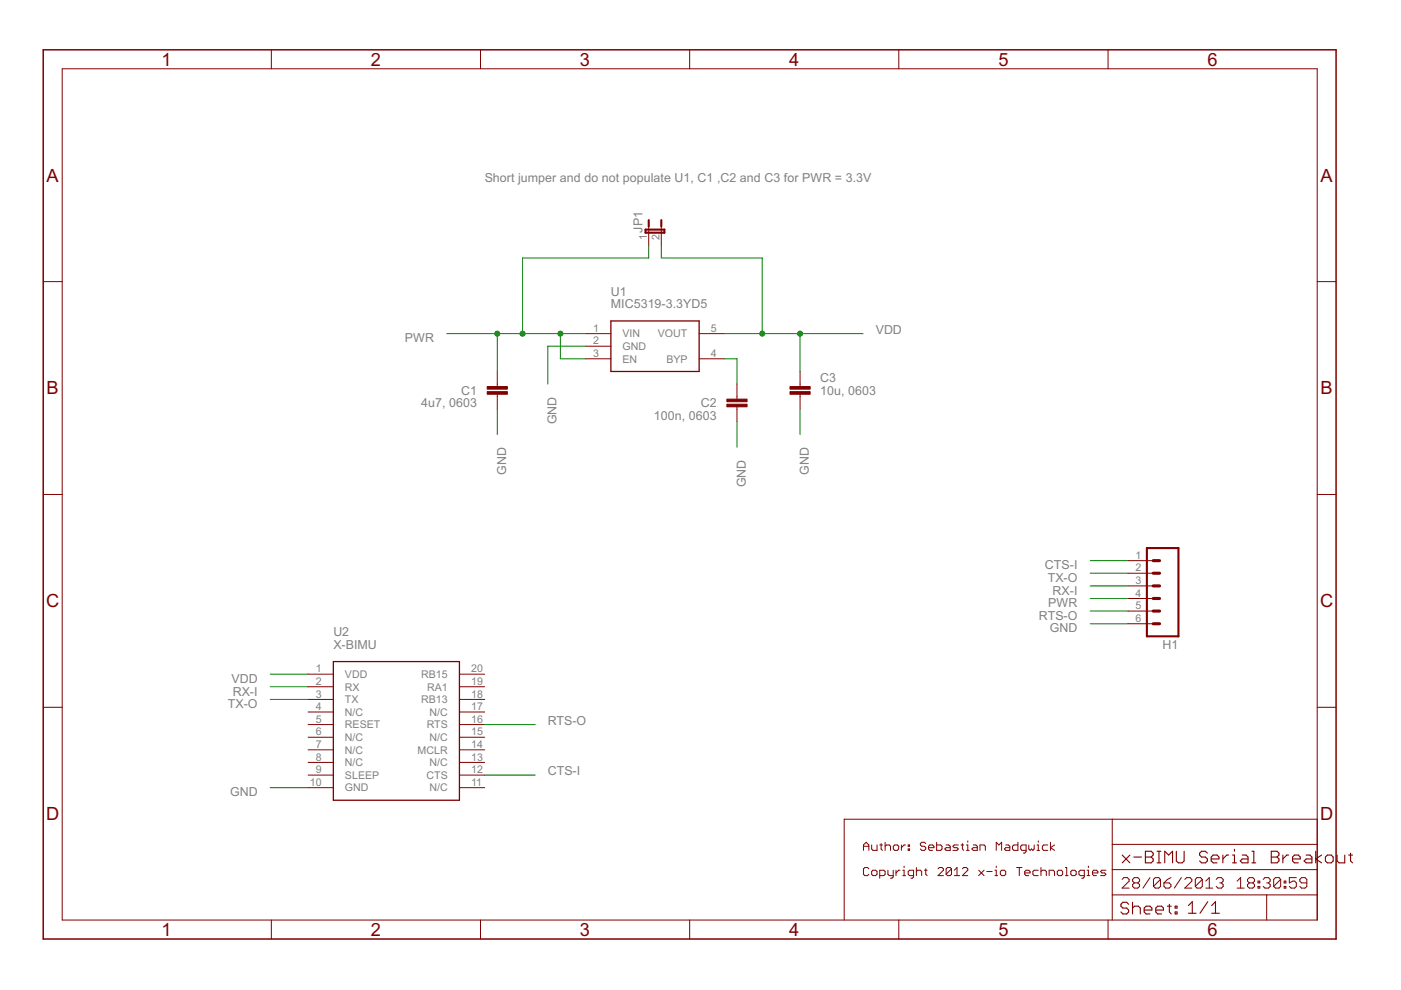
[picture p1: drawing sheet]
<?xml version="1.0" encoding="utf-8"?>
<!DOCTYPE eagle SYSTEM "eagle.dtd">
<eagle version="6.4">
<drawing>
<settings>
<setting alwaysvectorfont="no"/>
<setting verticaltext="up"/>
</settings>
<grid distance="0.1" unitdist="inch" unit="inch" style="lines" multiple="1" display="no" altdistance="0.01" altunitdist="inch" altunit="inch"/>
<schematic xreflabel="%F%N/%S.%C%R" xrefpart="/%S.%C%R">
<libraries>
<library name="SparkFun">
<symbols>
<symbol name="CAP">
<wire x1="0" y1="2.54" x2="0" y2="2.032" width="0.1524" layer="94"/>
<wire x1="0" y1="0" x2="0" y2="0.508" width="0.1524" layer="94"/>
<text x="1.524" y="2.921" size="1.778" layer="95">&gt;NAME</text>
<text x="1.524" y="-2.159" size="1.778" layer="96">&gt;VALUE</text>
<rectangle x1="-2.032" y1="0.508" x2="2.032" y2="1.016" layer="94"/>
<rectangle x1="-2.032" y1="1.524" x2="2.032" y2="2.032" layer="94"/>
<pin name="1" x="0" y="5.08" visible="off" length="short" direction="pas" swaplevel="1" rot="R270"/>
<pin name="2" x="0" y="-2.54" visible="off" length="short" direction="pas" swaplevel="1" rot="R90"/>
</symbol>
<symbol name="M06">
<wire x1="1.27" y1="-7.62" x2="-5.08" y2="-7.62" width="0.4064" layer="94"/>
<wire x1="-1.27" y1="0" x2="0" y2="0" width="0.6096" layer="94"/>
<wire x1="-1.27" y1="-2.54" x2="0" y2="-2.54" width="0.6096" layer="94"/>
<wire x1="-1.27" y1="-5.08" x2="0" y2="-5.08" width="0.6096" layer="94"/>
<wire x1="-5.08" y1="10.16" x2="-5.08" y2="-7.62" width="0.4064" layer="94"/>
<wire x1="1.27" y1="-7.62" x2="1.27" y2="10.16" width="0.4064" layer="94"/>
<wire x1="-5.08" y1="10.16" x2="1.27" y2="10.16" width="0.4064" layer="94"/>
<wire x1="-1.27" y1="5.08" x2="0" y2="5.08" width="0.6096" layer="94"/>
<wire x1="-1.27" y1="2.54" x2="0" y2="2.54" width="0.6096" layer="94"/>
<wire x1="-1.27" y1="7.62" x2="0" y2="7.62" width="0.6096" layer="94"/>
<text x="-5.08" y="-10.16" size="1.778" layer="96">&gt;VALUE</text>
<text x="-5.08" y="10.922" size="1.778" layer="95">&gt;NAME</text>
<pin name="1" x="5.08" y="-5.08" visible="pad" length="middle" direction="pas" swaplevel="1" rot="R180"/>
<pin name="2" x="5.08" y="-2.54" visible="pad" length="middle" direction="pas" swaplevel="1" rot="R180"/>
<pin name="3" x="5.08" y="0" visible="pad" length="middle" direction="pas" swaplevel="1" rot="R180"/>
<pin name="4" x="5.08" y="2.54" visible="pad" length="middle" direction="pas" swaplevel="1" rot="R180"/>
<pin name="5" x="5.08" y="5.08" visible="pad" length="middle" direction="pas" swaplevel="1" rot="R180"/>
<pin name="6" x="5.08" y="7.62" visible="pad" length="middle" direction="pas" swaplevel="1" rot="R180"/>
</symbol>
<symbol name="JUMPER-2">
<wire x1="0" y1="0" x2="0" y2="1.27" width="0.1524" layer="94"/>
<wire x1="0" y1="2.54" x2="0" y2="1.27" width="0.4064" layer="94"/>
<wire x1="2.54" y1="0" x2="2.54" y2="1.27" width="0.1524" layer="94"/>
<wire x1="2.54" y1="2.54" x2="2.54" y2="1.27" width="0.4064" layer="94"/>
<wire x1="-0.635" y1="0" x2="3.175" y2="0" width="0.4064" layer="94"/>
<wire x1="3.175" y1="0" x2="3.175" y2="0.635" width="0.4064" layer="94"/>
<wire x1="3.175" y1="0.635" x2="-0.635" y2="0.635" width="0.4064" layer="94"/>
<wire x1="-0.635" y1="0.635" x2="-0.635" y2="0" width="0.4064" layer="94"/>
<text x="-1.27" y="0" size="1.778" layer="95" rot="R90">&gt;NAME</text>
<text x="5.715" y="0" size="1.778" layer="96" rot="R90">&gt;VALUE</text>
<pin name="1" x="0" y="-2.54" visible="pad" length="short" direction="pas" rot="R90"/>
<pin name="2" x="2.54" y="-2.54" visible="pad" length="short" direction="pas" rot="R90"/>
</symbol>
</symbols>
<devicesets>
<deviceset name="CAP" prefix="C" uservalue="yes">
<gates>
<gate name="G$1" symbol="CAP" x="0" y="0"/>
</gates>
<devices>
<device name="PTH" package="CAP-PTH-SMALL">
<connects>
<connect gate="G$1" pin="1" pad="1"/>
<connect gate="G$1" pin="2" pad="2"/>
</connects>
<technologies>
<technology name=""/>
</technologies>
</device>
<device name="PTH2" package="CAP-PTH-SMALL2">
<connects>
<connect gate="G$1" pin="1" pad="1"/>
<connect gate="G$1" pin="2" pad="2"/>
</connects>
<technologies>
<technology name=""/>
</technologies>
</device>
<device name="0805" package="0805">
<connects>
<connect gate="G$1" pin="1" pad="1"/>
<connect gate="G$1" pin="2" pad="2"/>
</connects>
<technologies>
<technology name=""/>
</technologies>
</device>
<device name="PTH3" package="CAP-PTH-LARGE">
<connects>
<connect gate="G$1" pin="1" pad="1"/>
<connect gate="G$1" pin="2" pad="2"/>
</connects>
<technologies>
<technology name=""/>
</technologies>
</device>
<device name="SMD" package="GRM43D">
<connects>
<connect gate="G$1" pin="1" pad="A"/>
<connect gate="G$1" pin="2" pad="C"/>
</connects>
<technologies>
<technology name=""/>
</technologies>
</device>
<device name="0603-CAP" package="0603-CAP">
<connects>
<connect gate="G$1" pin="1" pad="1"/>
<connect gate="G$1" pin="2" pad="2"/>
</connects>
<technologies>
<technology name=""/>
</technologies>
</device>
<device name="0402-CAP" package="0402-CAP">
<connects>
<connect gate="G$1" pin="1" pad="1"/>
<connect gate="G$1" pin="2" pad="2"/>
</connects>
<technologies>
<technology name=""/>
</technologies>
</device>
<device name="PTH1" package="CAP-PTH-5MM">
<connects>
<connect gate="G$1" pin="1" pad="1"/>
<connect gate="G$1" pin="2" pad="2"/>
</connects>
<technologies>
<technology name=""/>
</technologies>
</device>
<device name="_" package="AXIAL-5MM">
<connects>
<connect gate="G$1" pin="1" pad="P$1"/>
<connect gate="G$1" pin="2" pad="P$2"/>
</connects>
<technologies>
<technology name=""/>
</technologies>
</device>
<device name="1210" package="1210">
<connects>
<connect gate="G$1" pin="1" pad="1"/>
<connect gate="G$1" pin="2" pad="2"/>
</connects>
<technologies>
<technology name=""/>
</technologies>
</device>
<device name="1206" package="1206">
<connects>
<connect gate="G$1" pin="1" pad="1"/>
<connect gate="G$1" pin="2" pad="2"/>
</connects>
<technologies>
<technology name=""/>
</technologies>
</device>
</devices>
</deviceset>
<deviceset name="M06" prefix="JP" uservalue="yes">
<gates>
<gate name="G$1" symbol="M06" x="-2.54" y="0"/>
</gates>
<devices>
<device name="SIP" package="1X06">
<connects>
<connect gate="G$1" pin="1" pad="1"/>
<connect gate="G$1" pin="2" pad="2"/>
<connect gate="G$1" pin="3" pad="3"/>
<connect gate="G$1" pin="4" pad="4"/>
<connect gate="G$1" pin="5" pad="5"/>
<connect gate="G$1" pin="6" pad="6"/>
</connects>
<technologies>
<technology name=""/>
</technologies>
</device>
<device name="POLAR" package="MOLEX-1X6">
<connects>
<connect gate="G$1" pin="1" pad="1"/>
<connect gate="G$1" pin="2" pad="2"/>
<connect gate="G$1" pin="3" pad="3"/>
<connect gate="G$1" pin="4" pad="4"/>
<connect gate="G$1" pin="5" pad="5"/>
<connect gate="G$1" pin="6" pad="6"/>
</connects>
<technologies>
<technology name=""/>
</technologies>
</device>
<device name="RA" package="MOLEX-1X6-RA">
<connects>
<connect gate="G$1" pin="1" pad="1"/>
<connect gate="G$1" pin="2" pad="2"/>
<connect gate="G$1" pin="3" pad="3"/>
<connect gate="G$1" pin="4" pad="4"/>
<connect gate="G$1" pin="5" pad="5"/>
<connect gate="G$1" pin="6" pad="6"/>
</connects>
<technologies>
<technology name=""/>
</technologies>
</device>
<device name="SMD" package="1X06-SMD">
<connects>
<connect gate="G$1" pin="1" pad="1"/>
<connect gate="G$1" pin="2" pad="2"/>
<connect gate="G$1" pin="3" pad="3"/>
<connect gate="G$1" pin="4" pad="4"/>
<connect gate="G$1" pin="5" pad="5"/>
<connect gate="G$1" pin="6" pad="6"/>
</connects>
<technologies>
<technology name=""/>
</technologies>
</device>
<device name="LOCK" package="1X06_LOCK">
<connects>
<connect gate="G$1" pin="1" pad="1"/>
<connect gate="G$1" pin="2" pad="2"/>
<connect gate="G$1" pin="3" pad="3"/>
<connect gate="G$1" pin="4" pad="4"/>
<connect gate="G$1" pin="5" pad="5"/>
<connect gate="G$1" pin="6" pad="6"/>
</connects>
<technologies>
<technology name=""/>
</technologies>
</device>
<device name="LOCK_LONGPADS" package="1X06_LOCK_LONGPADS">
<connects>
<connect gate="G$1" pin="1" pad="1"/>
<connect gate="G$1" pin="2" pad="2"/>
<connect gate="G$1" pin="3" pad="3"/>
<connect gate="G$1" pin="4" pad="4"/>
<connect gate="G$1" pin="5" pad="5"/>
<connect gate="G$1" pin="6" pad="6"/>
</connects>
<technologies>
<technology name=""/>
</technologies>
</device>
<device name="POLAR_LOCK" package="MOLEX-1X6_LOCK">
<connects>
<connect gate="G$1" pin="1" pad="1"/>
<connect gate="G$1" pin="2" pad="2"/>
<connect gate="G$1" pin="3" pad="3"/>
<connect gate="G$1" pin="4" pad="4"/>
<connect gate="G$1" pin="5" pad="5"/>
<connect gate="G$1" pin="6" pad="6"/>
</connects>
<technologies>
<technology name=""/>
</technologies>
</device>
<device name="RA_LOCK" package="MOLEX-1X6-RA_LOCK">
<connects>
<connect gate="G$1" pin="1" pad="1"/>
<connect gate="G$1" pin="2" pad="2"/>
<connect gate="G$1" pin="3" pad="3"/>
<connect gate="G$1" pin="4" pad="4"/>
<connect gate="G$1" pin="5" pad="5"/>
<connect gate="G$1" pin="6" pad="6"/>
</connects>
<technologies>
<technology name=""/>
</technologies>
</device>
<device name="SIP_LOCK" package="1X06-SIP_LOCK">
<connects>
<connect gate="G$1" pin="1" pad="1"/>
<connect gate="G$1" pin="2" pad="2"/>
<connect gate="G$1" pin="3" pad="3"/>
<connect gate="G$1" pin="4" pad="4"/>
<connect gate="G$1" pin="5" pad="5"/>
<connect gate="G$1" pin="6" pad="6"/>
</connects>
<technologies>
<technology name=""/>
</technologies>
</device>
<device name="FEMALE_LOCK" package="1X06_FEMALE_LOCK.010">
<connects>
<connect gate="G$1" pin="1" pad="1"/>
<connect gate="G$1" pin="2" pad="2"/>
<connect gate="G$1" pin="3" pad="3"/>
<connect gate="G$1" pin="4" pad="4"/>
<connect gate="G$1" pin="5" pad="5"/>
<connect gate="G$1" pin="6" pad="6"/>
</connects>
<technologies>
<technology name=""/>
</technologies>
</device>
<device name="LONGPADS" package="1X06_LONGPADS">
<connects>
<connect gate="G$1" pin="1" pad="1"/>
<connect gate="G$1" pin="2" pad="2"/>
<connect gate="G$1" pin="3" pad="3"/>
<connect gate="G$1" pin="4" pad="4"/>
<connect gate="G$1" pin="5" pad="5"/>
<connect gate="G$1" pin="6" pad="6"/>
</connects>
<technologies>
<technology name=""/>
</technologies>
</device>
<device name="1X06-SMD_EDGE_FEMALE" package="1X06-SMD_EDGE">
<connects>
<connect gate="G$1" pin="1" pad="1"/>
<connect gate="G$1" pin="2" pad="2"/>
<connect gate="G$1" pin="3" pad="3"/>
<connect gate="G$1" pin="4" pad="4"/>
<connect gate="G$1" pin="5" pad="5"/>
<connect gate="G$1" pin="6" pad="6"/>
</connects>
<technologies>
<technology name=""/>
</technologies>
</device>
<device name="3.5MM-6" package="SCREWTERMINAL-3.5MM-6">
<connects>
<connect gate="G$1" pin="1" pad="1"/>
<connect gate="G$1" pin="2" pad="2"/>
<connect gate="G$1" pin="3" pad="3"/>
<connect gate="G$1" pin="4" pad="4"/>
<connect gate="G$1" pin="5" pad="5"/>
<connect gate="G$1" pin="6" pad="6"/>
</connects>
<technologies>
<technology name=""/>
</technologies>
</device>
<device name="SMDF" package="1X06-SMD-FEMALE">
<connects>
<connect gate="G$1" pin="1" pad="1"/>
<connect gate="G$1" pin="2" pad="2"/>
<connect gate="G$1" pin="3" pad="3"/>
<connect gate="G$1" pin="4" pad="4"/>
<connect gate="G$1" pin="5" pad="5"/>
<connect gate="G$1" pin="6" pad="6"/>
</connects>
<technologies>
<technology name=""/>
</technologies>
</device>
<device name="SMD-FEMALE-V2" package="1X06-SMD-FEMALE-V2">
<connects>
<connect gate="G$1" pin="1" pad="1"/>
<connect gate="G$1" pin="2" pad="2"/>
<connect gate="G$1" pin="3" pad="3"/>
<connect gate="G$1" pin="4" pad="4"/>
<connect gate="G$1" pin="5" pad="5"/>
<connect gate="G$1" pin="6" pad="6"/>
</connects>
<technologies>
<technology name=""/>
</technologies>
</device>
</devices>
</deviceset>
<deviceset name="JUMPER-2" prefix="JP" uservalue="yes">
<gates>
<gate name="A" symbol="JUMPER-2" x="2.54" y="0"/>
</gates>
<devices>
<device name="PTH" package="1X02">
<connects>
<connect gate="A" pin="1" pad="1"/>
<connect gate="A" pin="2" pad="2"/>
</connects>
<technologies>
<technology name=""/>
</technologies>
</device>
<device name="SMD-NC" package="SJ_2S">
<connects>
<connect gate="A" pin="1" pad="1"/>
<connect gate="A" pin="2" pad="2"/>
</connects>
<technologies>
<technology name=""/>
</technologies>
</device>
<device name="PTH_LOCK" package="1X02_LOCK">
<connects>
<connect gate="A" pin="1" pad="1"/>
<connect gate="A" pin="2" pad="2"/>
</connects>
<technologies>
<technology name=""/>
</technologies>
</device>
<device name="SMD-NO" package="SJ_2S-NO">
<connects>
<connect gate="A" pin="1" pad="1"/>
<connect gate="A" pin="2" pad="2"/>
</connects>
<technologies>
<technology name=""/>
</technologies>
</device>
</devices>
</deviceset>
</devicesets>
</library>
<library name="x-io">
<symbols>
<symbol name="MIC5319">
<wire x1="-7.62" y1="5.08" x2="10.16" y2="5.08" width="0.254" layer="94"/>
<wire x1="10.16" y1="5.08" x2="10.16" y2="-5.08" width="0.254" layer="94"/>
<wire x1="10.16" y1="-5.08" x2="-7.62" y2="-5.08" width="0.254" layer="94"/>
<wire x1="-7.62" y1="-5.08" x2="-7.62" y2="5.08" width="0.254" layer="94"/>
<text x="-7.62" y="7.62" size="1.778" layer="95">&gt;NAME</text>
<text x="-7.62" y="-10.16" size="1.778" layer="96">&gt;VALUE</text>
<pin name="VIN" x="-12.7" y="2.54" length="middle"/>
<pin name="GND" x="-12.7" y="0" length="middle"/>
<pin name="EN" x="-12.7" y="-2.54" length="middle"/>
<pin name="BYP" x="15.24" y="-2.54" length="middle" rot="R180"/>
<pin name="VOUT" x="15.24" y="2.54" length="middle" rot="R180"/>
</symbol>
<symbol name="X-BIMU">
<wire x1="-12.7" y1="12.7" x2="12.7" y2="12.7" width="0.254" layer="94"/>
<wire x1="12.7" y1="12.7" x2="12.7" y2="-15.24" width="0.254" layer="94"/>
<wire x1="12.7" y1="-15.24" x2="-12.7" y2="-15.24" width="0.254" layer="94"/>
<wire x1="-12.7" y1="-15.24" x2="-12.7" y2="12.7" width="0.254" layer="94"/>
<text x="-12.7" y="15.24" size="1.778" layer="104">&gt;NAME</text>
<text x="-12.7" y="-17.78" size="1.778" layer="96">&gt;VALUE</text>
<pin name="VDD" x="-17.78" y="10.16" length="middle"/>
<pin name="RX" x="-17.78" y="7.62" length="middle"/>
<pin name="TX" x="-17.78" y="5.08" length="middle"/>
<pin name="N/C" x="-17.78" y="2.54" length="middle"/>
<pin name="RESET" x="-17.78" y="0" length="middle"/>
<pin name="N/C@1" x="-17.78" y="-2.54" length="middle"/>
<pin name="N/C@2" x="-17.78" y="-5.08" length="middle"/>
<pin name="N/C@3" x="-17.78" y="-7.62" length="middle"/>
<pin name="SLEEP" x="-17.78" y="-10.16" length="middle"/>
<pin name="GND" x="-17.78" y="-12.7" length="middle"/>
<pin name="N/C@4" x="17.78" y="-12.7" length="middle" rot="R180"/>
<pin name="CTS" x="17.78" y="-10.16" length="middle" rot="R180"/>
<pin name="N/C@5" x="17.78" y="-7.62" length="middle" rot="R180"/>
<pin name="MCLR" x="17.78" y="-5.08" length="middle" rot="R180"/>
<pin name="N/C@6" x="17.78" y="-2.54" length="middle" rot="R180"/>
<pin name="RTS" x="17.78" y="0" length="middle" rot="R180"/>
<pin name="N/C@7" x="17.78" y="2.54" length="middle" rot="R180"/>
<pin name="RB13" x="17.78" y="5.08" length="middle" rot="R180"/>
<pin name="RA1" x="17.78" y="7.62" length="middle" rot="R180"/>
<pin name="RB15" x="17.78" y="10.16" length="middle" rot="R180"/>
</symbol>
</symbols>
<devicesets>
<deviceset name="MIC5319">
<gates>
<gate name="G$1" symbol="MIC5319" x="-5.08" y="-2.54"/>
</gates>
<devices>
<device name="" package="SOT23-5">
<connects>
<connect gate="G$1" pin="BYP" pad="4"/>
<connect gate="G$1" pin="EN" pad="3"/>
<connect gate="G$1" pin="GND" pad="2"/>
<connect gate="G$1" pin="VIN" pad="1"/>
<connect gate="G$1" pin="VOUT" pad="5"/>
</connects>
<technologies>
<technology name=""/>
</technologies>
</device>
</devices>
</deviceset>
<deviceset name="X-BIMU">
<gates>
<gate name="G$1" symbol="X-BIMU" x="0" y="0"/>
</gates>
<devices>
<device name="" package="X-BIMU_SMD">
<connects>
<connect gate="G$1" pin="CTS" pad="12"/>
<connect gate="G$1" pin="GND" pad="10"/>
<connect gate="G$1" pin="MCLR" pad="14"/>
<connect gate="G$1" pin="N/C" pad="4"/>
<connect gate="G$1" pin="N/C@1" pad="6"/>
<connect gate="G$1" pin="N/C@2" pad="7"/>
<connect gate="G$1" pin="N/C@3" pad="8"/>
<connect gate="G$1" pin="N/C@4" pad="11"/>
<connect gate="G$1" pin="N/C@5" pad="13"/>
<connect gate="G$1" pin="N/C@6" pad="15"/>
<connect gate="G$1" pin="N/C@7" pad="17"/>
<connect gate="G$1" pin="RA1" pad="19"/>
<connect gate="G$1" pin="RB13" pad="18"/>
<connect gate="G$1" pin="RB15" pad="20"/>
<connect gate="G$1" pin="RESET" pad="5"/>
<connect gate="G$1" pin="RTS" pad="16"/>
<connect gate="G$1" pin="RX" pad="2"/>
<connect gate="G$1" pin="SLEEP" pad="9"/>
<connect gate="G$1" pin="TX" pad="3"/>
<connect gate="G$1" pin="VDD" pad="1"/>
</connects>
<technologies>
<technology name=""/>
</technologies>
</device>
</devices>
</deviceset>
</devicesets>
</library>
<library name="frames">
<symbols>
<symbol name="A4L-LOC">
<wire x1="256.54" y1="3.81" x2="256.54" y2="8.89" width="0.1016" layer="94"/>
<wire x1="256.54" y1="8.89" x2="256.54" y2="13.97" width="0.1016" layer="94"/>
<wire x1="256.54" y1="13.97" x2="256.54" y2="19.05" width="0.1016" layer="94"/>
<wire x1="256.54" y1="19.05" x2="256.54" y2="24.13" width="0.1016" layer="94"/>
<wire x1="161.29" y1="3.81" x2="161.29" y2="24.13" width="0.1016" layer="94"/>
<wire x1="161.29" y1="24.13" x2="215.265" y2="24.13" width="0.1016" layer="94"/>
<wire x1="215.265" y1="24.13" x2="256.54" y2="24.13" width="0.1016" layer="94"/>
<wire x1="246.38" y1="3.81" x2="246.38" y2="8.89" width="0.1016" layer="94"/>
<wire x1="246.38" y1="8.89" x2="256.54" y2="8.89" width="0.1016" layer="94"/>
<wire x1="246.38" y1="8.89" x2="215.265" y2="8.89" width="0.1016" layer="94"/>
<wire x1="215.265" y1="8.89" x2="215.265" y2="3.81" width="0.1016" layer="94"/>
<wire x1="215.265" y1="8.89" x2="215.265" y2="13.97" width="0.1016" layer="94"/>
<wire x1="215.265" y1="13.97" x2="256.54" y2="13.97" width="0.1016" layer="94"/>
<wire x1="215.265" y1="13.97" x2="215.265" y2="19.05" width="0.1016" layer="94"/>
<wire x1="215.265" y1="19.05" x2="256.54" y2="19.05" width="0.1016" layer="94"/>
<wire x1="215.265" y1="19.05" x2="215.265" y2="24.13" width="0.1016" layer="94"/>
<text x="217.17" y="15.24" size="2.54" layer="94" font="vector">&gt;DRAWING_NAME</text>
<text x="217.17" y="10.16" size="2.286" layer="94" font="vector">&gt;LAST_DATE_TIME</text>
<text x="230.505" y="5.08" size="2.54" layer="94" font="vector">&gt;SHEET</text>
<text x="216.916" y="4.953" size="2.54" layer="94" font="vector">Sheet:</text>
<frame x1="0" y1="0" x2="260.35" y2="179.07" columns="6" rows="4" layer="94"/>
</symbol>
</symbols>
<devicesets>
<deviceset name="A4L-LOC" prefix="FRAME" uservalue="yes">
<gates>
<gate name="G$1" symbol="A4L-LOC" x="0" y="0"/>
</gates>
<devices>
<device name="">
<technologies>
<technology name=""/>
</technologies>
</device>
</devices>
</deviceset>
</devicesets>
</library>
</libraries>
<attributes>
</attributes>
<variantdefs>
</variantdefs>
<classes>
<class number="0" name="default" width="0" drill="0">
</class>
</classes>
<parts>
<part name="U1" library="x-io" deviceset="MIC5319" device="" value="MIC5319-3.3YD5"/>
<part name="C1" library="SparkFun" deviceset="CAP" device="0402-CAP" value="4u7, 0603"/>
<part name="C3" library="SparkFun" deviceset="CAP" device="0402-CAP" value="10u, 0603"/>
<part name="H1" library="SparkFun" deviceset="M06" device="SMD"/>
<part name="U2" library="x-io" deviceset="X-BIMU" device=""/>
<part name="FRAME1" library="frames" deviceset="A4L-LOC" device=""/>
<part name="C2" library="SparkFun" deviceset="CAP" device="0402-CAP" value="100n, 0603"/>
<part name="JP1" library="SparkFun" deviceset="JUMPER-2" device="SMD-NO"/>
</parts>
<sheets>
<sheet>
<plain>
<text x="165.1" y="17.78" size="1.778" layer="94" font="vector">Author: Sebastian Madgwick</text>
<text x="165.1" y="12.7" size="1.778" layer="94" font="vector">Copyright 2012 x-io Technologies</text>
<text x="88.9" y="152.4" size="1.778" layer="97">Short jumper and do not populate U1, C1 ,C2 and C3 for PWR = 3.3V</text>
</plain>
<instances>
<instance part="U1" gate="G$1" x="121.92" y="119.38" smashed="yes">
<attribute name="NAME" x="114.3" y="129.54" size="1.778" layer="95"/>
<attribute name="VALUE" x="114.3" y="127" size="1.778" layer="96"/>
</instance>
<instance part="C1" gate="G$1" x="91.44" y="109.22" smashed="yes">
<attribute name="NAME" x="87.376" y="111.379" size="1.778" layer="95" rot="R180"/>
<attribute name="VALUE" x="87.376" y="108.839" size="1.778" layer="96" rot="R180"/>
</instance>
<instance part="C3" gate="G$1" x="152.4" y="109.22" smashed="yes">
<attribute name="NAME" x="156.464" y="112.141" size="1.778" layer="95"/>
<attribute name="VALUE" x="156.464" y="109.601" size="1.778" layer="96"/>
</instance>
<instance part="H1" gate="G$1" x="223.52" y="71.12" smashed="yes" rot="R180">
<attribute name="NAME" x="228.6" y="60.198" size="1.778" layer="95" rot="R180"/>
<attribute name="VALUE" x="228.6" y="81.28" size="1.778" layer="96" rot="R180"/>
</instance>
<instance part="U2" gate="G$1" x="71.12" y="43.18" smashed="yes">
<attribute name="NAME" x="58.42" y="60.96" size="1.778" layer="104"/>
<attribute name="VALUE" x="58.42" y="58.42" size="1.778" layer="96"/>
</instance>
<instance part="FRAME1" gate="G$1" x="0" y="0"/>
<instance part="C2" gate="G$1" x="139.7" y="106.68" smashed="yes">
<attribute name="NAME" x="135.636" y="108.839" size="1.778" layer="95" rot="R180"/>
<attribute name="VALUE" x="135.636" y="106.299" size="1.778" layer="96" rot="R180"/>
</instance>
<instance part="JP1" gate="A" x="121.92" y="142.24"/>
</instances>
<busses>
</busses>
<nets>
<net name="GND" class="0">
<segment>
<wire x1="109.22" y1="119.38" x2="101.6" y2="119.38" width="0.1524" layer="91"/>
<wire x1="101.6" y1="119.38" x2="101.6" y2="111.76" width="0.1524" layer="91"/>
<label x="101.6" y="109.22" size="1.778" layer="95" rot="R270"/>
<pinref part="U1" gate="G$1" pin="GND"/>
</segment>
<segment>
<wire x1="139.7" y1="104.14" x2="139.7" y2="99.06" width="0.1524" layer="91"/>
<label x="139.7" y="96.52" size="1.778" layer="95" rot="R270"/>
<pinref part="C2" gate="G$1" pin="2"/>
</segment>
<segment>
<wire x1="91.44" y1="106.68" x2="91.44" y2="101.6" width="0.1524" layer="91"/>
<label x="91.44" y="99.06" size="1.778" layer="95" rot="R270"/>
<pinref part="C1" gate="G$1" pin="2"/>
</segment>
<segment>
<wire x1="152.4" y1="106.68" x2="152.4" y2="101.6" width="0.1524" layer="91"/>
<label x="152.4" y="99.06" size="1.778" layer="95" rot="R270"/>
<pinref part="C3" gate="G$1" pin="2"/>
</segment>
<segment>
<wire x1="218.44" y1="63.5" x2="210.82" y2="63.5" width="0.1524" layer="91"/>
<label x="208.28" y="63.5" size="1.778" layer="95" rot="R180"/>
<pinref part="H1" gate="G$1" pin="6"/>
</segment>
<segment>
<wire x1="53.34" y1="30.48" x2="45.72" y2="30.48" width="0.1524" layer="91"/>
<label x="43.18" y="30.48" size="1.778" layer="95" rot="R180"/>
<pinref part="U2" gate="G$1" pin="GND"/>
</segment>
</net>
<net name="VDD" class="0">
<segment>
<wire x1="137.16" y1="121.92" x2="144.78" y2="121.92" width="0.1524" layer="91"/>
<wire x1="144.78" y1="121.92" x2="152.4" y2="121.92" width="0.1524" layer="91"/>
<wire x1="152.4" y1="121.92" x2="165.1" y2="121.92" width="0.1524" layer="91"/>
<wire x1="152.4" y1="114.3" x2="152.4" y2="121.92" width="0.1524" layer="91"/>
<junction x="152.4" y="121.92"/>
<label x="167.64" y="121.92" size="1.778" layer="95"/>
<pinref part="U1" gate="G$1" pin="VOUT"/>
<pinref part="C3" gate="G$1" pin="1"/>
<wire x1="144.78" y1="121.92" x2="144.78" y2="137.16" width="0.1524" layer="91"/>
<wire x1="144.78" y1="137.16" x2="124.46" y2="137.16" width="0.1524" layer="91"/>
<junction x="144.78" y="121.92"/>
<pinref part="JP1" gate="A" pin="2"/>
<wire x1="124.46" y1="137.16" x2="124.46" y2="139.7" width="0.1524" layer="91"/>
</segment>
<segment>
<wire x1="53.34" y1="53.34" x2="45.72" y2="53.34" width="0.1524" layer="91"/>
<label x="43.18" y="53.34" size="1.778" layer="95" rot="R180"/>
<pinref part="U2" gate="G$1" pin="VDD"/>
</segment>
</net>
<net name="N$7" class="0">
<segment>
<wire x1="137.16" y1="116.84" x2="139.7" y2="116.84" width="0.1524" layer="91"/>
<wire x1="139.7" y1="116.84" x2="139.7" y2="111.76" width="0.1524" layer="91"/>
<pinref part="U1" gate="G$1" pin="BYP"/>
<pinref part="C2" gate="G$1" pin="1"/>
</segment>
</net>
<net name="CTS-I" class="0">
<segment>
<wire x1="218.44" y1="76.2" x2="210.82" y2="76.2" width="0.1524" layer="91"/>
<label x="208.28" y="76.2" size="1.778" layer="95" rot="R180"/>
<pinref part="H1" gate="G$1" pin="1"/>
</segment>
<segment>
<wire x1="88.9" y1="33.02" x2="99.06" y2="33.02" width="0.1524" layer="91"/>
<label x="101.6" y="33.02" size="1.778" layer="95"/>
<pinref part="U2" gate="G$1" pin="CTS"/>
</segment>
</net>
<net name="PWR" class="0">
<segment>
<wire x1="218.44" y1="68.58" x2="210.82" y2="68.58" width="0.1524" layer="91"/>
<label x="208.28" y="68.58" size="1.778" layer="95" rot="R180"/>
<pinref part="H1" gate="G$1" pin="4"/>
</segment>
<segment>
<wire x1="109.22" y1="116.84" x2="104.14" y2="116.84" width="0.1524" layer="91"/>
<wire x1="104.14" y1="116.84" x2="104.14" y2="121.92" width="0.1524" layer="91"/>
<wire x1="109.22" y1="121.92" x2="104.14" y2="121.92" width="0.1524" layer="91"/>
<wire x1="104.14" y1="121.92" x2="96.52" y2="121.92" width="0.1524" layer="91"/>
<wire x1="96.52" y1="121.92" x2="91.44" y2="121.92" width="0.1524" layer="91"/>
<wire x1="91.44" y1="121.92" x2="81.28" y2="121.92" width="0.1524" layer="91"/>
<wire x1="91.44" y1="114.3" x2="91.44" y2="121.92" width="0.1524" layer="91"/>
<junction x="104.14" y="121.92"/>
<junction x="91.44" y="121.92"/>
<label x="78.74" y="121.92" size="1.778" layer="95" rot="R180"/>
<pinref part="U1" gate="G$1" pin="EN"/>
<pinref part="U1" gate="G$1" pin="VIN"/>
<pinref part="C1" gate="G$1" pin="1"/>
<wire x1="96.52" y1="121.92" x2="96.52" y2="137.16" width="0.1524" layer="91"/>
<wire x1="96.52" y1="137.16" x2="121.92" y2="137.16" width="0.1524" layer="91"/>
<junction x="96.52" y="121.92"/>
<pinref part="JP1" gate="A" pin="1"/>
<wire x1="121.92" y1="137.16" x2="121.92" y2="139.7" width="0.1524" layer="91"/>
</segment>
</net>
<net name="RTS-O" class="0">
<segment>
<wire x1="218.44" y1="66.04" x2="210.82" y2="66.04" width="0.1524" layer="91"/>
<label x="208.28" y="66.04" size="1.778" layer="95" rot="R180"/>
<pinref part="H1" gate="G$1" pin="5"/>
</segment>
<segment>
<wire x1="88.9" y1="43.18" x2="99.06" y2="43.18" width="0.1524" layer="91"/>
<label x="101.6" y="43.18" size="1.778" layer="95"/>
<pinref part="U2" gate="G$1" pin="RTS"/>
</segment>
</net>
<net name="RX-I" class="0">
<segment>
<wire x1="218.44" y1="71.12" x2="210.82" y2="71.12" width="0.1524" layer="91"/>
<label x="208.28" y="71.12" size="1.778" layer="95" rot="R180"/>
<pinref part="H1" gate="G$1" pin="3"/>
</segment>
<segment>
<wire x1="53.34" y1="50.8" x2="45.72" y2="50.8" width="0.1524" layer="91"/>
<label x="43.18" y="50.8" size="1.778" layer="95" rot="R180"/>
<pinref part="U2" gate="G$1" pin="RX"/>
</segment>
</net>
<net name="TX-O" class="0">
<segment>
<wire x1="218.44" y1="73.66" x2="210.82" y2="73.66" width="0.1524" layer="91"/>
<label x="208.28" y="73.66" size="1.778" layer="95" rot="R180"/>
<pinref part="H1" gate="G$1" pin="2"/>
</segment>
<segment>
<wire x1="53.34" y1="48.26" x2="45.72" y2="48.26" width="0.1524" layer="91"/>
<label x="43.18" y="48.26" size="1.778" layer="95" rot="R180"/>
<pinref part="U2" gate="G$1" pin="TX"/>
</segment>
</net>
</nets>
</sheet>
</sheets>
</schematic>
</drawing>
</eagle>
